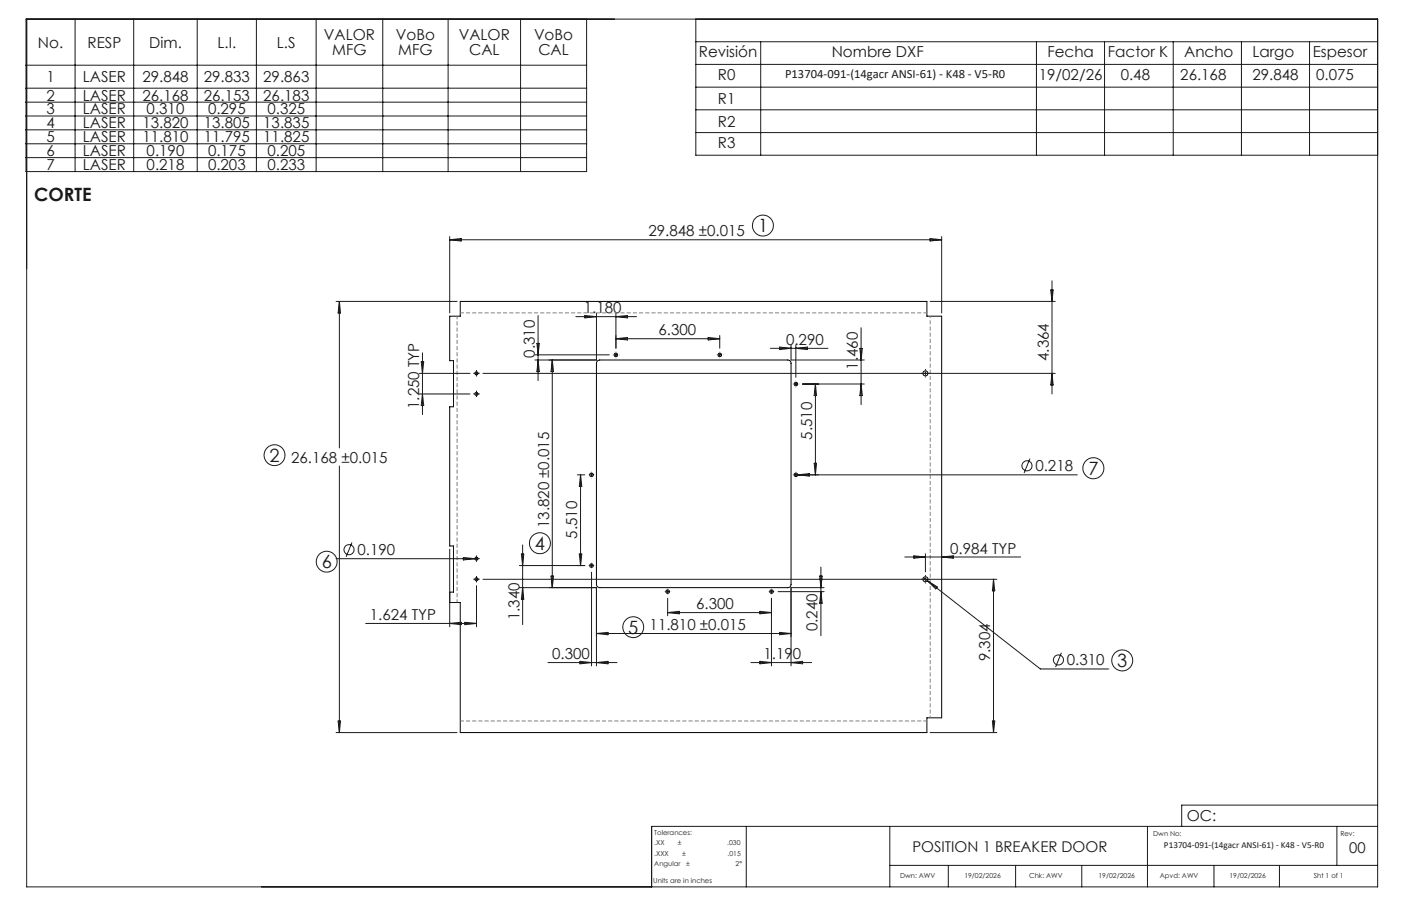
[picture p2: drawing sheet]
<svg xmlns="http://www.w3.org/2000/svg" width="432mm" height="279mm" viewBox="0 0 432 279" stroke-linecap="round" stroke-linejoin="round" font-family="sans-serif">
<g fill="none" stroke="#000" stroke-width=".31">
<path d="M141.9 93h143.8v4.5h4.5v123.9h-4.5v4.5h-143.8v-40.1h-3.3v-3.2h1.2v-14.2h-1.2v-43h1.2v-14.2h-1.2v-13.7h3.3zM184.1 111.3l.8-.3h57.9a1.02 1.02 0 0 1 1 1v68.2a.97 .97 0 0 1-1 1h-57.9a.97 .97 0 0 1-1.1-1v-68.4z"/>
<circle cx="146.8" cy="115.1" r=".48"/>
<circle cx="189.8" cy="109.4" r=".56"/>
<circle cx="221.8" cy="109.4" r=".56"/>
<circle cx="245.3" cy="118.4" r=".56"/>
<circle cx="285.2" cy="115.1" r=".78"/>
<circle cx="146.8" cy="121.5" r=".48"/>
<circle cx="182.3" cy="146.4" r=".55"/>
<circle cx="245.3" cy="146.4" r=".55"/>
<circle cx="146.8" cy="172.3" r=".48"/>
<circle cx="146.8" cy="178.6" r=".48"/>
<circle cx="182.3" cy="174.4" r=".56"/>
<circle cx="285.2" cy="178.6" r=".78"/>
<circle cx="205.8" cy="182.5" r=".55"/>
<circle cx="237.8" cy="182.4" r=".55"/>
</g>
<g fill="none" stroke="#191924" stroke-width=".31">
<path d="M8.2 5.9v267.6h416.4v-267.6h-416.6v47h172.8v-47M23.1 5.9v47M41.2 5.9v47M60.8 5.9v47M79 5.9v47M97.4 5.9v47M118 5.9v47M138.1 5.9v47M160.4 5.9v47M214.5 12.9h210.1M214.5 5.9v42h210.1M214.5 19.9h210.1"/>
<path d="M234.5 12.9v35M319.4 12.9v35M340.4 12.9v35M361.6 12.9v35M382.6 12.9v35M403.6 12.9v35M8 20.1h172.8M8 27.2h172.8M8 31.5h172.8M8 35.8h172.8M214.5 26.9h210.1M214.5 33.9h210.1"/>
<path d="M8 40h172.8M8 44.3h172.8M8 48.6h172.8M214.5 40.9h210.1M138.6 73v23.5M138.6 73.9l3.5-.3v.7zM138.6 73.9h151.6M286.7 73.6l3.5 .3-3.5 .4zM290.2 73v23.5M103.6 93h37.3M104.6 93v45.1M104.6 93l.4 3.5h-.8z"/>
<path d="M165.8 97.3v20.1M177.5 97.6h18.7M180.3 97.3l3.5 .3-3.5 .4zM183.8 96.7v14.4l-18.9-.1M189.8 96.7v10.7M189.8 97.6l3.6-.3v.7zM286.7 93h38.5M323.8 89.4h.8l-.4 3.6zM324.2 86.6v34.9M129.2 115.1h15.7M129.8 111.6h.8l-.4 3.5zM130.2 108.8v19"/>
<path d="M146.3 115.1h1.1M146.9 114.7v.9M148.8 115.1h176.4M164.9 109.4h22.9M165.5 105.9h.7l-.4 3.5zM165.8 111l.4 3.6h-.7zM170.2 111l.4 3.6h-.8zM170.2 111v70.2M189.3 109.4h1M189.8 108.9v1.1M189.8 104.5h32M189.8 104.5l3.6-.4v.7z"/>
<path d="M218.3 104.1l3.5 .4-3.5 .3zM221.3 109.4h1M221.8 103.5v3.9M221.8 108.9v1.1M237.5 107.4h17.7M240.3 107l3.5 .4-3.5 .4zM243.8 106.4v4.7l22.6-.1M244.8 118.4h1M245.3 106.4v10M245.3 117.9v1.1M245.3 107.4l3.5-.4v.8zM247.3 118.4h19.1"/>
<path d="M251.3 118.4v28M251.3 118.4l.4 3.6h-.8zM265 107.5h.8l-.4 3.5zM265.4 118.4l.4 3.6h-.8zM265.4 101.1v23.7M285.2 114.7v.9M324.2 115.1l.4 3.6h-.8zM129.2 121.5h15.7M130.2 121.5l.4 3.6h-.8zM146.3 121.5h1.1M146.9 121v1M104.6 143.7v82.2"/>
<path d="M177.9 146.4h2.3M178.9 146.4v28M178.9 146.4l.4 3.6h-.8zM181.8 146.4h1M182.3 145.9v1M244.8 146.4h87.2M245.3 145.9v1M245.9 146.4l3.5-.4v.8zM250.9 142.9h.8l-.4 3.5zM317.4 141.4l-1.8 4.5M103.6 172.3h43.8M108.5 167.3l-1.8 4.4"/>
<path d="M138.6 169.4v23.9M142.8 171.9l3.6 .4-3.6 .4zM146.3 178.6h1.1M146.9 171.8v1M146.9 178.2v.9M148.8 178.6h158.4M160.1 174.4h20.1M160.7 170.9h.7l-.3 3.5zM161.1 168.1v24.5M169.8 177.7h.8l-.4 3.5zM178.5 170.9h.8l-.4 3.5zM181.8 174.4h1"/>
<path d="M182.3 173.9v1M182.3 176.5v28.9M252.6 177.7h.8l-.4 3.5zM253 174.9v21.1M278.9 171.8h35.7M281.7 171.4l3.5 .4-3.5 .4zM284.6 178.2l1.3 .9M285.2 170.8v5.6M285.2 178.2v.9M285.9 179.1l34.7 27.2h21.1M285.9 179.1l3 1.9-.5 .6zM290.2 171.8l3.6-.4v.8z"/>
<path d="M306.2 178.6v47.3M306.2 178.6l.4 3.6h-.7zM112.7 192.3h34.2M138.6 192.3l3.5-.4v.8zM143.3 191.9l3.6 .4-3.6 .4zM146.9 180.6v12.7M160.1 181.2h23.7v24.2M161.1 181.2l.3 3.6h-.7zM183.8 195.4l3.6-.4v.8zM183.8 195.4h60M205.3 182.5h1M205.8 182v1"/>
<path d="M205.8 184.5v5.4M205.8 188.9h32M205.8 188.9l3.5-.4v.8zM234.2 188.5l3.6 .4-3.6 .4zM237.3 182.5h1M237.8 182v1M237.8 184.5v20.9M239.8 182.5h14.2M240.3 195l3.5 .4-3.5 .4zM253 182.5l.4 3.5h-.8zM254 181.2h-10.2v24.2M168.9 204.3h21.3"/>
<path d="M178.8 203.9l3.5 .4-3.5 .4zM183.8 204.3l3.6-.4v.8zM231.4 204.3h18.8M234.2 203.9l3.6 .4-3.6 .4zM243.8 204.3l3.6-.4v.8zM327.1 201.3l-1.8 4.4M103.6 225.9h37.3M104.2 222.4h.8l-.4 3.5zM286.7 225.9h20.5M305.9 222.4h.7l-.4 3.5zM230 254.8v18.7M274.2 254.8v18.7"/>
<path d="M353.7 254.8v18.7M412 254.8v12.1M424.6 254.8h-223.8v18.7M424.6 248.3h-60.4v6.5M274.2 266.9h150.4M292.3 266.9v6.6M313 266.9v6.6M333.4 266.9v6.6M374.2 266.9v6.6M394.3 266.9v6.6"/>
<circle cx="235.1" cy="69.6" r="3.2"/>
<circle cx="84.6" cy="140.4" r="3.2"/>
<circle cx="316.5" cy="143.6" r="1.55"/>
<circle cx="337" cy="144.4" r="3.2"/>
<circle cx="100.7" cy="173.2" r="3.2"/>
<circle cx="107.6" cy="169.5" r="1.56"/>
<circle cx="166.4" cy="167.5" r="3.2"/>
<circle cx="195.2" cy="193.4" r="3.2"/>
<circle cx="326.2" cy="203.5" r="1.56"/>
<circle cx="345.9" cy="203.7" r="3.2"/>
</g>
<g fill="none" stroke="#191924" stroke-width=".31" stroke-dasharray="15.2 1.3 1.3 1.3" stroke-linecap="butt">
<path d="M146.4 115.1h-.5M146.9 114.6v-.5M146.9 115.6v.5M147.4 115.1h.4M189.8 110.4v.1M190.8 109.4h.1M221.8 110.4v.1M222.8 109.4h.1M245.3 119.4v.1M246.3 118.4h.1M284.2 115.1h-.2M285.2 114.1v-.3"/>
<path d="M285.2 116.1v.3M286.2 115.1h.3M146.4 121.5h-.5M146.9 121v-.5M146.9 122v.5M147.4 121.5h.4M182.3 147.4v.1M183.3 146.4h.1M245.3 147.4v.1M246.3 146.4h.1M146.4 178.6h-.5M146.4 172.3h-.5"/>
<path d="M146.9 178.1v-.5M146.9 179.1v.5M146.9 171.8v-.5M146.9 172.8v.5M147.4 178.6h.4M147.4 172.3h.4M182.3 175.4v.1M183.3 174.4h.1M284.2 178.6h-.2M285.2 177.6v-.3M285.2 179.6v.3M286.2 178.6h.3"/>
<path d="M204.8 182.4h-.1M205.8 183.4v.1M236.8 182.4h-.1M237.8 183.4v.1"/>
</g>
<path d="M285.7 96.5h-143.8M141.9 222.3h143.8" fill="none" stroke="#808080" stroke-width=".31" stroke-dasharray="1.3 .6" stroke-dashoffset=".2" stroke-linecap="butt"/>
<path d="M286.7 221.3v-123.8" fill="none" stroke="#808080" stroke-width=".31" stroke-dasharray="1.3 .6" stroke-dashoffset=".6" stroke-linecap="butt"/>
<path d="M140.9 97.5v88.3" fill="none" stroke="#808080" stroke-width=".31" stroke-dasharray="1.3 .6" stroke-dashoffset=".3" stroke-linecap="butt"/>
<g font-size="5.6" fill="#191924">
<text x="10.5" y="61.9">CORTE</text>
<text x="233.6" y="71.5">1</text>
<text x="83.1" y="142.3">2</text>
<text x="335.5" y="146.4">7</text>
<text x="164.9" y="169.5">4</text>
<text x="99.2" y="175.2">6</text>
<text x="193.6" y="195.4">5</text>
<text x="344.4" y="205.6">3</text>
</g>
<g font-size="4.7" fill="#191924">
<text x="11.7" y="14.7">No.</text>
<text x="27" y="14.7">RESP</text>
<text x="46" y="14.7">Dim.</text>
<text x="67" y="14.7">L.I.</text>
<text x="85.4" y="14.7">L.S</text>
<text x="99.8" y="12.4">VALOR</text>
<text x="102.4" y="16.9">MFG</text>
<text x="122" y="12.4">VoBo</text>
<text x="122.8" y="16.9">MFG</text>
<text x="141.4" y="12.4">VALOR</text>
<text x="144.6" y="16.9">CAL</text>
<text x="164.6" y="12.4">VoBo</text>
<text x="165.9" y="16.9">CAL</text>
<text x="215.4" y="17.6">Revisión</text>
<text x="256.3" y="17.6">Nombre DXF</text>
<text x="322.8" y="17.5">Fecha</text>
<text x="341.5" y="17.5">Factor K</text>
<text x="365" y="17.5">Ancho</text>
<text x="386" y="17.5">Largo</text>
<text x="404.6" y="17.5">Espesor</text>
<text x="14.3" y="25.3">1</text>
<text x="25.6" y="25.3">LASER</text>
<text x="43.9" y="25.3">29.848</text>
<text x="62.8" y="25.3">29.833</text>
<text x="81.1" y="25.3">29.863</text>
<text x="221.3" y="24.6">R0</text>
<text x="320.2" y="24.7">19/02/26</text>
<text x="345.4" y="24.7">0.48</text>
<text x="363.8" y="24.7">26.168</text>
<text x="386" y="24.7">29.848</text>
<text x="405.7" y="24.7">0.075</text>
<text x="14.3" y="31">2</text>
<text x="14.3" y="35.3">3</text>
<text x="25.6" y="31">LASER</text>
<text x="25.6" y="35.3">LASER</text>
<text x="43.9" y="31">26.168</text>
<text x="45.2" y="35.3">0.310</text>
<text x="62.8" y="31">26.153</text>
<text x="64.1" y="35.3">0.295</text>
<text x="81.1" y="31">26.183</text>
<text x="82.4" y="35.3">0.325</text>
<text x="221.3" y="32.1">R1</text>
<text x="14.3" y="39.6">4</text>
<text x="25.6" y="39.6">LASER</text>
<text x="43.9" y="39.6">13.820</text>
<text x="62.8" y="39.6">13.805</text>
<text x="81.1" y="39.6">13.835</text>
<text x="221.3" y="39.1">R2</text>
<text x="14.3" y="43.9">5</text>
<text x="25.6" y="43.9">LASER</text>
<text x="43.9" y="43.9">11.810</text>
<text x="62.8" y="43.9">11.795</text>
<text x="81.1" y="43.9">11.825</text>
<text x="221.3" y="45.8">R3</text>
<text x="14.3" y="48.2">6</text>
<text x="14.3" y="52.4">7</text>
<text x="25.6" y="48.2">LASER</text>
<text x="25.6" y="52.4">LASER</text>
<text x="45.2" y="48.2">0.190</text>
<text x="45.2" y="52.4">0.218</text>
<text x="64.1" y="48.2">0.175</text>
<text x="64.1" y="52.4">0.203</text>
<text x="82.4" y="48.2">0.205</text>
<text x="82.4" y="52.4">0.233</text>
<text x="199.9" y="72.9">29.848 ±0.015</text>
<text x="180" y="96.6">1.180</text>
<text x="203" y="103.4">6.300</text>
<text x="242.3" y="106.4">0.290</text>
<text x="164.9" y="110.3" transform="rotate(-90 164.9 110.3)">0.310</text>
<text x="264.4" y="114" transform="rotate(-90 264.4 114)">1.460</text>
<text x="323.2" y="111.3" transform="rotate(-90 323.2 111.3)">4.364</text>
<text x="129.2" y="126.1" transform="rotate(-90 129.2 126.1)">1.250 TYP</text>
<text x="250.3" y="135.6" transform="rotate(-90 250.3 135.6)">5.510</text>
<text x="89.7" y="142.7">26.168 ±0.015</text>
<text x="319.1" y="145.3">0.218</text>
<text x="169.2" y="162.9" transform="rotate(-90 169.2 162.9)">13.820 ±0.015</text>
<text x="177.9" y="166.1" transform="rotate(-90 177.9 166.1)">5.510</text>
<text x="110.2" y="171.2">0.190</text>
<text x="292.9" y="170.7">0.984 TYP</text>
<text x="114" y="191.2">1.624 TYP</text>
<text x="160.1" y="191.3" transform="rotate(-90 160.1 191.3)">1.340</text>
<text x="214.6" y="187.9">6.300</text>
<text x="200.2" y="194.4">11.810 ±0.015</text>
<text x="252" y="194.7" transform="rotate(-90 252 194.7)">0.240</text>
<text x="170.2" y="203.3">0.300</text>
<text x="235.3" y="203.3">1.190</text>
<text x="305.2" y="204" transform="rotate(-90 305.2 204)">9.304</text>
<text x="328.8" y="205.2">0.310</text>
<text x="365.8" y="253.1">OC:</text>
</g>
<g font-size="4.6" fill="#191924">
<text x="281.2" y="262.7">POSITION 1 BREAKER DOOR</text>
<text x="415.9" y="263">00</text>
</g>
<text font-size="3.9" fill="#191924" x="242" y="24.1">P13704-091-(14gacr ANSI-61) - K48 - V5-R0</text>
<text font-size="2.8" fill="#191924" x="358.8" y="261.5">P13704-091-(14gacr ANSI-61) - K48 - V5-R0</text>
<g font-size="2.1" fill="#191924">
<text x="201.7" y="257.6">Tolerances:</text>
<text x="355.4" y="257.8">Dwn No:</text>
<text x="413.1" y="257.8">Rev:</text>
<text x="201.7" y="260.7">.XX</text>
<text x="201.7" y="263.9">.XXX</text>
<text x="208.9" y="260.7">±</text>
<text x="210.2" y="263.9">±</text>
<text x="224.1" y="260.7">.030</text>
<text x="224.3" y="263.9">.015</text>
<text x="201.7" y="267">Angular</text>
<text x="211.5" y="267">±</text>
<text x="226.7" y="267">2°</text>
<text x="201.3" y="272.3">Units are in inches</text>
<text x="277.4" y="270.7">Dwn: AWV</text>
<text x="297.2" y="270.7">19/02/2026</text>
<text x="317.2" y="270.7">Chk: AWV</text>
<text x="338.6" y="270.7">19/02/2026</text>
<text x="357.5" y="270.7">Apvd: AWV</text>
<text x="378.9" y="270.7">19/02/2026</text>
<text x="404.9" y="270.7">Sht 1 of 1</text>
</g>
</svg>
